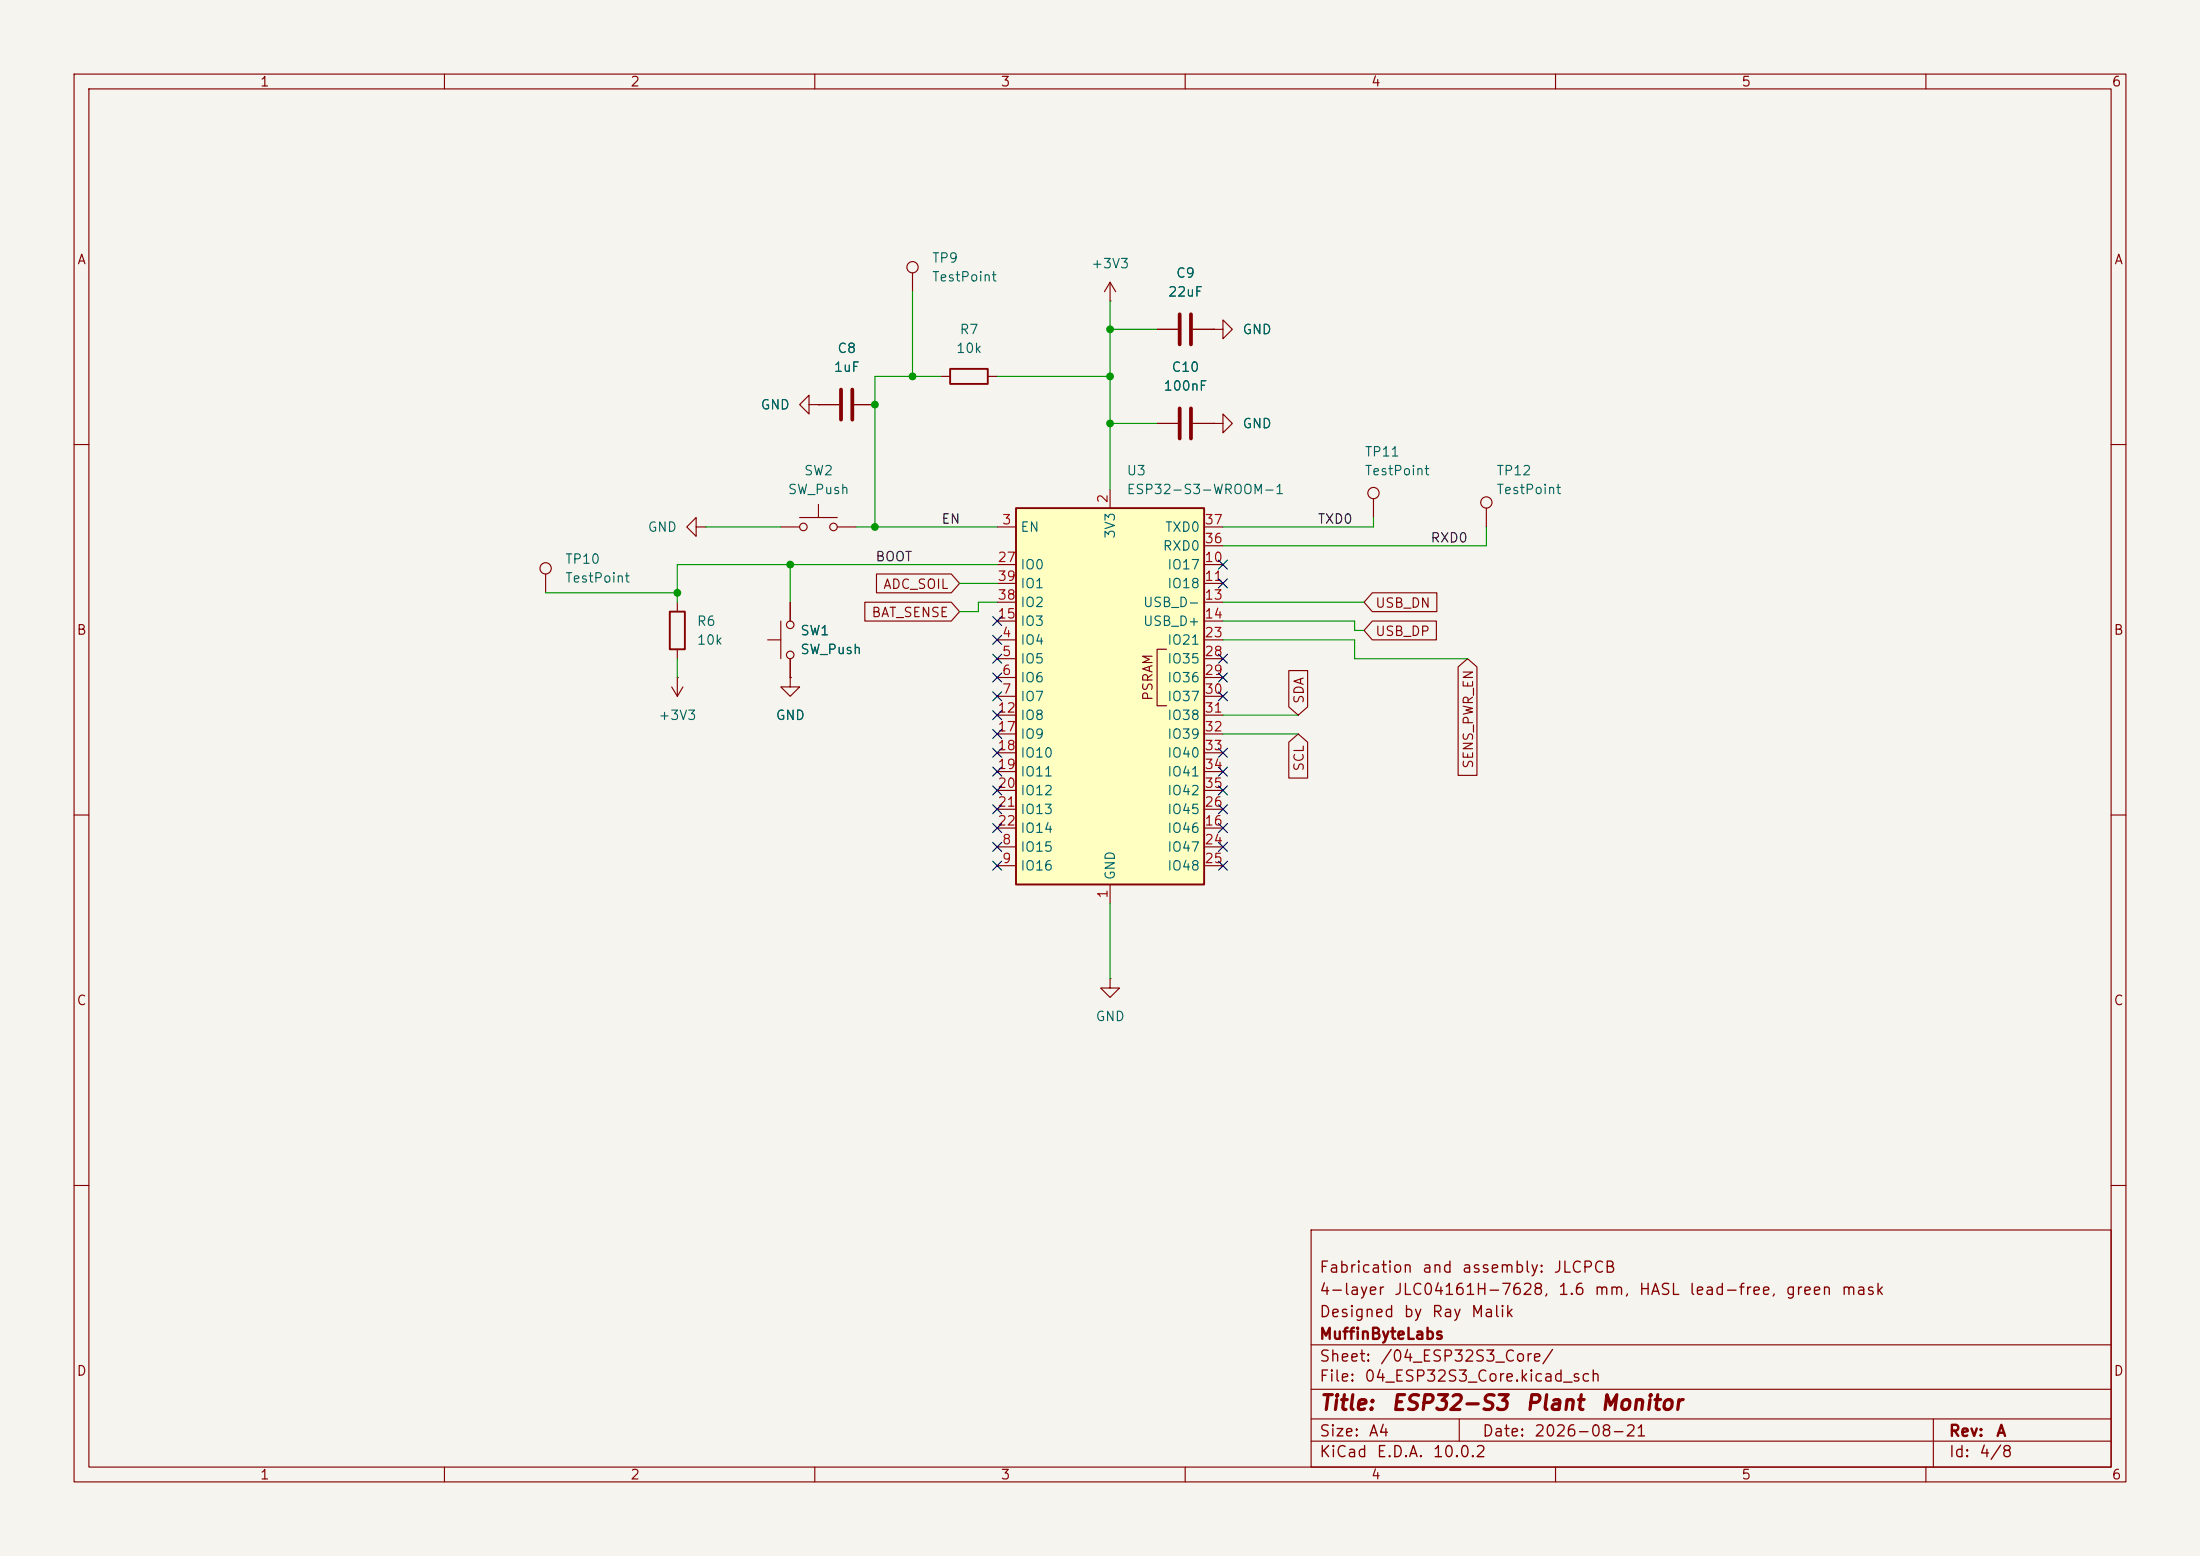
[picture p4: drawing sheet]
(kicad_sch
 (version 20260306)
 (generator "eeschema")
 (generator_version "10.0")
 (paper "A4")
 (title_block
  (title "ESP32-S3 Plant Monitor")
  (date "2026-08-21")
  (rev "A")
  (company "MuffinByteLabs")
  (comment 1 "Designed by Ray Malik")
  (comment 2 "4-layer JLC04161H-7628, 1.6 mm, HASL lead-free, green mask")
  (comment 3 "Fabrication and assembly: JLCPCB"))
 (lib_symbols
  (symbol "Connector:TestPoint"
   (pin_numbers (hide yes))
   (pin_names
    (offset 0.762) (hide yes)) (exclude_from_sim no) (in_bom yes) (on_board yes)
   (in_pos_files yes)
   (duplicate_pin_numbers_are_jumpers no)
   (property "Reference" "TP" (at 0 6.858 0) (show_name no) (do_not_autoplace no) (effects (font (size 1.27 1.27))))
   (property "Value" "TestPoint" (at 0 5.08 0) (show_name no) (do_not_autoplace no) (effects (font (size 1.27 1.27))))
   (property "Footprint" "" (at 5.08 0 0) (show_name no) (do_not_autoplace no) (hide yes) (effects (font (size 1.27 1.27))))
   (property "Datasheet" "" (at 5.08 0 0) (show_name no) (do_not_autoplace no) (hide yes) (effects (font (size 1.27 1.27))))
   (property "Description" "test point" (at 0 0 0) (show_name no) (do_not_autoplace no) (hide yes) (effects (font (size 1.27 1.27))))
   (symbol "TestPoint_0_1"
    (circle (center 0 3.302) (radius 0.762) (stroke (width 0) (type default)) (fill (type none))))
   (symbol "TestPoint_1_1"
    (pin passive line (at 0 0 90) (length 2.54) (name "1" (effects (font (size 1.27 1.27)))) (number "1" (effects (font (size 1.27 1.27))))))
   (embedded_fonts no))
  (symbol "Device:C"
   (pin_numbers (hide yes))
   (pin_names
    (offset 0.254)) (exclude_from_sim no) (in_bom yes) (on_board yes)
   (in_pos_files yes)
   (duplicate_pin_numbers_are_jumpers no)
   (property "Reference" "C" (at 0.635 2.54 0) (show_name no) (do_not_autoplace no) (effects (font (size 1.27 1.27)) (justify left)))
   (property "Value" "C" (at 0.635 -2.54 0) (show_name no) (do_not_autoplace no) (effects (font (size 1.27 1.27)) (justify left)))
   (property "Footprint" "" (at 0.9652 -3.81 0) (show_name no) (do_not_autoplace no) (hide yes) (effects (font (size 1.27 1.27))))
   (property "Datasheet" "" (at 0 0 0) (show_name no) (do_not_autoplace no) (hide yes) (effects (font (size 1.27 1.27))))
   (property "Description" "Unpolarized capacitor" (at 0 0 0) (show_name no) (do_not_autoplace no) (hide yes) (effects (font (size 1.27 1.27))))
   (symbol "C_0_1"
    (polyline (pts (xy -2.032 0.762) (xy 2.032 0.762)) (stroke (width 0.508) (type default)) (fill (type none)))
    (polyline (pts (xy -2.032 -0.762) (xy 2.032 -0.762)) (stroke (width 0.508) (type default)) (fill (type none))))
   (symbol "C_1_1"
    (pin passive line (at 0 3.81 270) (length 2.794) (name "" (effects (font (size 1.27 1.27)))) (number "1" (effects (font (size 1.27 1.27)))))
    (pin passive line (at 0 -3.81 90) (length 2.794) (name "" (effects (font (size 1.27 1.27)))) (number "2" (effects (font (size 1.27 1.27))))))
   (embedded_fonts no))
  (symbol "Device:R"
   (pin_numbers (hide yes))
   (pin_names
    (offset 0)) (exclude_from_sim no) (in_bom yes) (on_board yes)
   (in_pos_files yes)
   (duplicate_pin_numbers_are_jumpers no)
   (property "Reference" "R" (at 2.032 0 90) (show_name no) (do_not_autoplace no) (effects (font (size 1.27 1.27))))
   (property "Value" "R" (at 0 0 90) (show_name no) (do_not_autoplace no) (effects (font (size 1.27 1.27))))
   (property "Footprint" "" (at -1.778 0 90) (show_name no) (do_not_autoplace no) (hide yes) (effects (font (size 1.27 1.27))))
   (property "Datasheet" "" (at 0 0 0) (show_name no) (do_not_autoplace no) (hide yes) (effects (font (size 1.27 1.27))))
   (property "Description" "Resistor" (at 0 0 0) (show_name no) (do_not_autoplace no) (hide yes) (effects (font (size 1.27 1.27))))
   (symbol "R_0_1"
    (rectangle (start -1.016 -2.54) (end 1.016 2.54) (stroke (width 0.254) (type default)) (fill (type none))))
   (symbol "R_1_1"
    (pin passive line (at 0 3.81 270) (length 1.27) (name "" (effects (font (size 1.27 1.27)))) (number "1" (effects (font (size 1.27 1.27)))))
    (pin passive line (at 0 -3.81 90) (length 1.27) (name "" (effects (font (size 1.27 1.27)))) (number "2" (effects (font (size 1.27 1.27))))))
   (embedded_fonts no))
  (symbol "RF_Module:ESP32-S3-WROOM-1" (exclude_from_sim no) (in_bom yes) (on_board yes)
   (in_pos_files yes)
   (duplicate_pin_numbers_are_jumpers no)
   (property "Reference" "U" (at -12.7 26.67 0) (show_name no) (do_not_autoplace no) (effects (font (size 1.27 1.27))))
   (property "Value" "ESP32-S3-WROOM-1" (at 12.7 26.67 0) (show_name no) (do_not_autoplace no) (effects (font (size 1.27 1.27))))
   (property "Footprint" "RF_Module:ESP32-S3-WROOM-1" (at 0 2.54 0) (show_name no) (do_not_autoplace no) (hide yes) (effects (font (size 1.27 1.27))))
   (property "Datasheet" "https://www.espressif.com/sites/default/files/documentation/esp32-s3-wroom-1_wroom-1u_datasheet_en.pdf" (at 0 0 0) (show_name no) (do_not_autoplace no) (hide yes) (effects (font (size 1.27 1.27))))
   (property "Description" "RF Module, ESP32-S3 SoC, Wi-Fi 802.11b/g/n, Bluetooth, BLE, 32-bit, 3.3V, onboard antenna, SMD" (at 0 0 0) (show_name no) (do_not_autoplace no) (hide yes) (effects (font (size 1.27 1.27))))
   (symbol "ESP32-S3-WROOM-1_0_0"
    (rectangle (start -12.7 25.4) (end 12.7 -25.4) (stroke (width 0.254) (type default)) (fill (type background)))
    (text "PSRAM" (at 5.08 2.54 900) (effects (font (size 1.27 1.27)))))
   (symbol "ESP32-S3-WROOM-1_0_1"
    (polyline (pts (xy 7.62 -1.27) (xy 6.35 -1.27) (xy 6.35 6.35) (xy 7.62 6.35)) (stroke (width 0) (type default)) (fill (type none))))
   (symbol "ESP32-S3-WROOM-1_1_1"
    (pin power_in line (at 0 -27.94 90) (length 2.54) (name "GND" (effects (font (size 1.27 1.27)))) (number "1" (effects (font (size 1.27 1.27)))))
    (pin power_in line (at 0 27.94 270) (length 2.54) (name "3V3" (effects (font (size 1.27 1.27)))) (number "2" (effects (font (size 1.27 1.27)))))
    (pin input line (at -15.24 22.86 0) (length 2.54) (name "EN" (effects (font (size 1.27 1.27)))) (number "3" (effects (font (size 1.27 1.27)))))
    (pin bidirectional line (at -15.24 7.62 0) (length 2.54) (name "IO4" (effects (font (size 1.27 1.27)))) (number "4" (effects (font (size 1.27 1.27)))))
    (pin bidirectional line (at -15.24 5.08 0) (length 2.54) (name "IO5" (effects (font (size 1.27 1.27)))) (number "5" (effects (font (size 1.27 1.27)))))
    (pin bidirectional line (at -15.24 2.54 0) (length 2.54) (name "IO6" (effects (font (size 1.27 1.27)))) (number "6" (effects (font (size 1.27 1.27)))))
    (pin bidirectional line (at -15.24 0 0) (length 2.54) (name "IO7" (effects (font (size 1.27 1.27)))) (number "7" (effects (font (size 1.27 1.27)))))
    (pin bidirectional line (at -15.24 -20.32 0) (length 2.54) (name "IO15" (effects (font (size 1.27 1.27)))) (number "8" (effects (font (size 1.27 1.27)))))
    (pin bidirectional line (at -15.24 -22.86 0) (length 2.54) (name "IO16" (effects (font (size 1.27 1.27)))) (number "9" (effects (font (size 1.27 1.27)))))
    (pin bidirectional line (at 15.24 17.78 180) (length 2.54) (name "IO17" (effects (font (size 1.27 1.27)))) (number "10" (effects (font (size 1.27 1.27)))))
    (pin bidirectional line (at 15.24 15.24 180) (length 2.54) (name "IO18" (effects (font (size 1.27 1.27)))) (number "11" (effects (font (size 1.27 1.27)))))
    (pin bidirectional line (at -15.24 -2.54 0) (length 2.54) (name "IO8" (effects (font (size 1.27 1.27)))) (number "12" (effects (font (size 1.27 1.27)))))
    (pin bidirectional line (at 15.24 12.7 180) (length 2.54) (name "USB_D-" (effects (font (size 1.27 1.27)))) (number "13" (effects (font (size 1.27 1.27))))
    (alternate "IO19" bidirectional line))
    (pin bidirectional line (at 15.24 10.16 180) (length 2.54) (name "USB_D+" (effects (font (size 1.27 1.27)))) (number "14" (effects (font (size 1.27 1.27))))
    (alternate "IO20" bidirectional line))
    (pin bidirectional line (at -15.24 10.16 0) (length 2.54) (name "IO3" (effects (font (size 1.27 1.27)))) (number "15" (effects (font (size 1.27 1.27)))))
    (pin bidirectional line (at 15.24 -17.78 180) (length 2.54) (name "IO46" (effects (font (size 1.27 1.27)))) (number "16" (effects (font (size 1.27 1.27)))))
    (pin bidirectional line (at -15.24 -5.08 0) (length 2.54) (name "IO9" (effects (font (size 1.27 1.27)))) (number "17" (effects (font (size 1.27 1.27)))))
    (pin bidirectional line (at -15.24 -7.62 0) (length 2.54) (name "IO10" (effects (font (size 1.27 1.27)))) (number "18" (effects (font (size 1.27 1.27)))))
    (pin bidirectional line (at -15.24 -10.16 0) (length 2.54) (name "IO11" (effects (font (size 1.27 1.27)))) (number "19" (effects (font (size 1.27 1.27)))))
    (pin bidirectional line (at -15.24 -12.7 0) (length 2.54) (name "IO12" (effects (font (size 1.27 1.27)))) (number "20" (effects (font (size 1.27 1.27)))))
    (pin bidirectional line (at -15.24 -15.24 0) (length 2.54) (name "IO13" (effects (font (size 1.27 1.27)))) (number "21" (effects (font (size 1.27 1.27)))))
    (pin bidirectional line (at -15.24 -17.78 0) (length 2.54) (name "IO14" (effects (font (size 1.27 1.27)))) (number "22" (effects (font (size 1.27 1.27)))))
    (pin bidirectional line (at 15.24 7.62 180) (length 2.54) (name "IO21" (effects (font (size 1.27 1.27)))) (number "23" (effects (font (size 1.27 1.27)))))
    (pin bidirectional line (at 15.24 -20.32 180) (length 2.54) (name "IO47" (effects (font (size 1.27 1.27)))) (number "24" (effects (font (size 1.27 1.27)))))
    (pin bidirectional line (at 15.24 -22.86 180) (length 2.54) (name "IO48" (effects (font (size 1.27 1.27)))) (number "25" (effects (font (size 1.27 1.27)))))
    (pin bidirectional line (at 15.24 -15.24 180) (length 2.54) (name "IO45" (effects (font (size 1.27 1.27)))) (number "26" (effects (font (size 1.27 1.27)))))
    (pin bidirectional line (at -15.24 17.78 0) (length 2.54) (name "IO0" (effects (font (size 1.27 1.27)))) (number "27" (effects (font (size 1.27 1.27)))))
    (pin bidirectional line (at 15.24 5.08 180) (length 2.54) (name "IO35" (effects (font (size 1.27 1.27)))) (number "28" (effects (font (size 1.27 1.27)))))
    (pin bidirectional line (at 15.24 2.54 180) (length 2.54) (name "IO36" (effects (font (size 1.27 1.27)))) (number "29" (effects (font (size 1.27 1.27)))))
    (pin bidirectional line (at 15.24 0 180) (length 2.54) (name "IO37" (effects (font (size 1.27 1.27)))) (number "30" (effects (font (size 1.27 1.27)))))
    (pin bidirectional line (at 15.24 -2.54 180) (length 2.54) (name "IO38" (effects (font (size 1.27 1.27)))) (number "31" (effects (font (size 1.27 1.27)))))
    (pin bidirectional line (at 15.24 -5.08 180) (length 2.54) (name "IO39" (effects (font (size 1.27 1.27)))) (number "32" (effects (font (size 1.27 1.27)))))
    (pin bidirectional line (at 15.24 -7.62 180) (length 2.54) (name "IO40" (effects (font (size 1.27 1.27)))) (number "33" (effects (font (size 1.27 1.27)))))
    (pin bidirectional line (at 15.24 -10.16 180) (length 2.54) (name "IO41" (effects (font (size 1.27 1.27)))) (number "34" (effects (font (size 1.27 1.27)))))
    (pin bidirectional line (at 15.24 -12.7 180) (length 2.54) (name "IO42" (effects (font (size 1.27 1.27)))) (number "35" (effects (font (size 1.27 1.27)))))
    (pin bidirectional line (at 15.24 20.32 180) (length 2.54) (name "RXD0" (effects (font (size 1.27 1.27)))) (number "36" (effects (font (size 1.27 1.27)))))
    (pin bidirectional line (at 15.24 22.86 180) (length 2.54) (name "TXD0" (effects (font (size 1.27 1.27)))) (number "37" (effects (font (size 1.27 1.27)))))
    (pin bidirectional line (at -15.24 12.7 0) (length 2.54) (name "IO2" (effects (font (size 1.27 1.27)))) (number "38" (effects (font (size 1.27 1.27)))))
    (pin bidirectional line (at -15.24 15.24 0) (length 2.54) (name "IO1" (effects (font (size 1.27 1.27)))) (number "39" (effects (font (size 1.27 1.27)))))
    (pin passive line (at 0 -27.94 90) (length 2.54) (hide yes) (name "GND" (effects (font (size 1.27 1.27)))) (number "40" (effects (font (size 1.27 1.27)))))
    (pin passive line (at 0 -27.94 90) (length 2.54) (hide yes) (name "GND" (effects (font (size 1.27 1.27)))) (number "41" (effects (font (size 1.27 1.27))))))
   (embedded_fonts no))
  (symbol "Switch:SW_Push"
   (pin_numbers (hide yes))
   (pin_names
    (offset 1.016) (hide yes)) (exclude_from_sim no) (in_bom yes) (on_board yes)
   (in_pos_files yes)
   (duplicate_pin_numbers_are_jumpers no)
   (property "Reference" "SW" (at 1.27 2.54 0) (show_name no) (do_not_autoplace no) (effects (font (size 1.27 1.27)) (justify left)))
   (property "Value" "SW_Push" (at 0 -1.524 0) (show_name no) (do_not_autoplace no) (effects (font (size 1.27 1.27))))
   (property "Footprint" "" (at 0 5.08 0) (show_name no) (do_not_autoplace no) (hide yes) (effects (font (size 1.27 1.27))))
   (property "Datasheet" "" (at 0 5.08 0) (show_name no) (do_not_autoplace no) (hide yes) (effects (font (size 1.27 1.27))))
   (property "Description" "Push button switch, generic, two pins" (at 0 0 0) (show_name no) (do_not_autoplace no) (hide yes) (effects (font (size 1.27 1.27))))
   (symbol "SW_Push_0_1"
    (circle (center -2.032 0) (radius 0.508) (stroke (width 0) (type default)) (fill (type none)))
    (polyline (pts (xy 0 1.27) (xy 0 3.048)) (stroke (width 0) (type default)) (fill (type none)))
    (circle (center 2.032 0) (radius 0.508) (stroke (width 0) (type default)) (fill (type none)))
    (polyline (pts (xy 2.54 1.27) (xy -2.54 1.27)) (stroke (width 0) (type default)) (fill (type none)))
    (pin passive line (at -5.08 0 0) (length 2.54) (name "1" (effects (font (size 1.27 1.27)))) (number "1" (effects (font (size 1.27 1.27)))))
    (pin passive line (at 5.08 0 180) (length 2.54) (name "2" (effects (font (size 1.27 1.27)))) (number "2" (effects (font (size 1.27 1.27))))))
   (embedded_fonts no))
  (symbol "power:+3V3"
   (power global)
   (pin_numbers (hide yes))
   (pin_names
    (offset 0) (hide yes)) (exclude_from_sim no) (in_bom yes) (on_board yes)
   (in_pos_files yes)
   (duplicate_pin_numbers_are_jumpers no)
   (property "Reference" "#PWR" (at 0 -3.81 0) (show_name no) (do_not_autoplace no) (hide yes) (effects (font (size 1.27 1.27))))
   (property "Value" "+3V3" (at 0 3.556 0) (show_name no) (do_not_autoplace no) (effects (font (size 1.27 1.27))))
   (property "Footprint" "" (at 0 0 0) (show_name no) (do_not_autoplace no) (hide yes) (effects (font (size 1.27 1.27))))
   (property "Datasheet" "" (at 0 0 0) (show_name no) (do_not_autoplace no) (hide yes) (effects (font (size 1.27 1.27))))
   (property "Description" "Power symbol creates a global label with name \"+3V3\"" (at 0 0 0) (show_name no) (do_not_autoplace no) (hide yes) (effects (font (size 1.27 1.27))))
   (symbol "+3V3_0_1"
    (polyline (pts (xy -0.762 1.27) (xy 0 2.54)) (stroke (width 0) (type default)) (fill (type none)))
    (polyline (pts (xy 0 2.54) (xy 0.762 1.27)) (stroke (width 0) (type default)) (fill (type none)))
    (polyline (pts (xy 0 0) (xy 0 2.54)) (stroke (width 0) (type default)) (fill (type none))))
   (symbol "+3V3_1_1"
    (pin power_in line (at 0 0 90) (length 0) (name "" (effects (font (size 1.27 1.27)))) (number "1" (effects (font (size 1.27 1.27))))))
   (embedded_fonts no))
  (symbol "power:GND"
   (power global)
   (pin_numbers (hide yes))
   (pin_names
    (offset 0) (hide yes)) (exclude_from_sim no) (in_bom yes) (on_board yes)
   (in_pos_files yes)
   (duplicate_pin_numbers_are_jumpers no)
   (property "Reference" "#PWR" (at 0 -6.35 0) (show_name no) (do_not_autoplace no) (hide yes) (effects (font (size 1.27 1.27))))
   (property "Value" "GND" (at 0 -3.81 0) (show_name no) (do_not_autoplace no) (effects (font (size 1.27 1.27))))
   (property "Footprint" "" (at 0 0 0) (show_name no) (do_not_autoplace no) (hide yes) (effects (font (size 1.27 1.27))))
   (property "Datasheet" "" (at 0 0 0) (show_name no) (do_not_autoplace no) (hide yes) (effects (font (size 1.27 1.27))))
   (property "Description" "Power symbol creates a global label with name \"GND\" , ground" (at 0 0 0) (show_name no) (do_not_autoplace no) (hide yes) (effects (font (size 1.27 1.27))))
   (symbol "GND_0_1"
    (polyline (pts (xy 0 0) (xy 0 -1.27) (xy 1.27 -1.27) (xy 0 -2.54) (xy -1.27 -1.27) (xy 0 -1.27)) (stroke (width 0) (type default)) (fill (type none))))
   (symbol "GND_1_1"
    (pin power_in line (at 0 0 270) (length 0) (name "" (effects (font (size 1.27 1.27)))) (number "1" (effects (font (size 1.27 1.27))))))
   (embedded_fonts no)))
 (junction
  (at 149.86 57.15)
  (diameter 0)
  (color 0 0 0 0))
 (junction
  (at 118.11 71.12)
  (diameter 0)
  (color 0 0 0 0))
 (junction
  (at 118.11 54.61)
  (diameter 0)
  (color 0 0 0 0))
 (junction
  (at 123.19 50.8)
  (diameter 0)
  (color 0 0 0 0))
 (junction
  (at 106.68 76.2)
  (diameter 0)
  (color 0 0 0 0))
 (junction
  (at 149.86 44.45)
  (diameter 0)
  (color 0 0 0 0))
 (junction
  (at 149.86 50.8)
  (diameter 0)
  (color 0 0 0 0))
 (junction
  (at 91.44 80.01)
  (diameter 0)
  (color 0 0 0 0))
 (no_connect
  (at 165.1 104.14))
 (no_connect
  (at 134.62 91.44))
 (no_connect
  (at 134.62 101.6))
 (no_connect
  (at 134.62 111.76))
 (no_connect
  (at 165.1 88.9))
 (no_connect
  (at 134.62 86.36))
 (no_connect
  (at 134.62 114.3))
 (no_connect
  (at 134.62 106.68))
 (no_connect
  (at 134.62 83.82))
 (no_connect
  (at 165.1 109.22))
 (no_connect
  (at 134.62 99.06))
 (no_connect
  (at 134.62 88.9))
 (no_connect
  (at 134.62 116.84))
 (no_connect
  (at 165.1 93.98))
 (no_connect
  (at 165.1 78.74))
 (no_connect
  (at 134.62 104.14))
 (no_connect
  (at 165.1 101.6))
 (no_connect
  (at 165.1 106.68))
 (no_connect
  (at 165.1 76.2))
 (no_connect
  (at 134.62 96.52))
 (no_connect
  (at 165.1 111.76))
 (no_connect
  (at 134.62 93.98))
 (no_connect
  (at 165.1 91.44))
 (no_connect
  (at 165.1 114.3))
 (no_connect
  (at 134.62 109.22))
 (no_connect
  (at 165.1 116.84))
 (wire
  (pts (xy 182.88 83.82) (xy 165.1 83.82))
  (stroke (width 0) (type default)))
 (wire
  (pts (xy 91.44 81.28) (xy 91.44 80.01))
  (stroke (width 0) (type default)))
 (wire
  (pts (xy 129.54 78.74) (xy 134.62 78.74))
  (stroke (width 0) (type default)))
 (wire
  (pts (xy 200.66 71.12) (xy 200.66 73.66))
  (stroke (width 0) (type default)))
 (wire
  (pts (xy 132.08 81.28) (xy 132.08 82.55))
  (stroke (width 0) (type default)))
 (wire
  (pts (xy 106.68 76.2) (xy 106.68 81.28))
  (stroke (width 0) (type default)))
 (wire
  (pts (xy 132.08 82.55) (xy 129.54 82.55))
  (stroke (width 0) (type default)))
 (wire
  (pts (xy 149.86 50.8) (xy 149.86 57.15))
  (stroke (width 0) (type default)))
 (wire
  (pts (xy 149.86 57.15) (xy 156.21 57.15))
  (stroke (width 0) (type default)))
 (wire
  (pts (xy 91.44 80.01) (xy 91.44 76.2))
  (stroke (width 0) (type default)))
 (wire
  (pts (xy 165.1 81.28) (xy 184.15 81.28))
  (stroke (width 0) (type default)))
 (wire
  (pts (xy 165.1 99.06) (xy 175.26 99.06))
  (stroke (width 0) (type default)))
 (wire
  (pts (xy 73.66 80.01) (xy 91.44 80.01))
  (stroke (width 0) (type default)))
 (wire
  (pts (xy 182.88 88.9) (xy 198.12 88.9))
  (stroke (width 0) (type default)))
 (wire
  (pts (xy 115.57 71.12) (xy 118.11 71.12))
  (stroke (width 0) (type default)))
 (wire
  (pts (xy 134.62 50.8) (xy 149.86 50.8))
  (stroke (width 0) (type default)))
 (wire
  (pts (xy 182.88 85.09) (xy 184.15 85.09))
  (stroke (width 0) (type default)))
 (wire
  (pts (xy 149.86 40.64) (xy 149.86 44.45))
  (stroke (width 0) (type default)))
 (wire
  (pts (xy 118.11 71.12) (xy 134.62 71.12))
  (stroke (width 0) (type default)))
 (wire
  (pts (xy 182.88 86.36) (xy 165.1 86.36))
  (stroke (width 0) (type default)))
 (wire
  (pts (xy 165.1 73.66) (xy 200.66 73.66))
  (stroke (width 0) (type default)))
 (wire
  (pts (xy 91.44 88.9) (xy 91.44 91.44))
  (stroke (width 0) (type default)))
 (wire
  (pts (xy 149.86 57.15) (xy 149.86 66.04))
  (stroke (width 0) (type default)))
 (wire
  (pts (xy 118.11 54.61) (xy 118.11 71.12))
  (stroke (width 0) (type default)))
 (wire
  (pts (xy 134.62 81.28) (xy 132.08 81.28))
  (stroke (width 0) (type default)))
 (wire
  (pts (xy 123.19 39.37) (xy 123.19 50.8))
  (stroke (width 0) (type default)))
 (wire
  (pts (xy 182.88 85.09) (xy 182.88 83.82))
  (stroke (width 0) (type default)))
 (wire
  (pts (xy 149.86 44.45) (xy 156.21 44.45))
  (stroke (width 0) (type default)))
 (wire
  (pts (xy 118.11 54.61) (xy 118.11 50.8))
  (stroke (width 0) (type default)))
 (wire
  (pts (xy 165.1 96.52) (xy 175.26 96.52))
  (stroke (width 0) (type default)))
 (wire
  (pts (xy 185.42 71.12) (xy 185.42 69.85))
  (stroke (width 0) (type default)))
 (wire
  (pts (xy 106.68 76.2) (xy 134.62 76.2))
  (stroke (width 0) (type default)))
 (wire
  (pts (xy 149.86 121.92) (xy 149.86 132.08))
  (stroke (width 0) (type default)))
 (wire
  (pts (xy 95.25 71.12) (xy 105.41 71.12))
  (stroke (width 0) (type default)))
 (wire
  (pts (xy 123.19 50.8) (xy 127 50.8))
  (stroke (width 0) (type default)))
 (wire
  (pts (xy 91.44 76.2) (xy 106.68 76.2))
  (stroke (width 0) (type default)))
 (wire
  (pts (xy 165.1 71.12) (xy 185.42 71.12))
  (stroke (width 0) (type default)))
 (wire
  (pts (xy 149.86 44.45) (xy 149.86 50.8))
  (stroke (width 0) (type default)))
 (wire
  (pts (xy 182.88 88.9) (xy 182.88 86.36))
  (stroke (width 0) (type default)))
 (wire
  (pts (xy 118.11 50.8) (xy 123.19 50.8))
  (stroke (width 0) (type default)))
 (label "RXD0"
  (at 193.04 73.66 0)
  (effects (font (size 1.27 1.27)) (justify left bottom)))
 (label "TXD0"
  (at 177.8 71.12 0)
  (effects (font (size 1.27 1.27)) (justify left bottom)))
 (label "EN"
  (at 127 71.12 0)
  (effects (font (size 1.27 1.27)) (justify left bottom)))
 (label "BOOT"
  (at 118.11 76.2 0)
  (effects (font (size 1.27 1.27)) (justify left bottom)))
 (global_label "USB_DN"
  (shape input)
  (at 184.15 81.28 0)
  (fields_autoplaced yes)
  (effects (font (size 1.27 1.27)) (justify left))
  (property "Intersheetrefs" "${INTERSHEET_REFS}" (at 194.5133 81.28 0) (hide yes) (show_name no) (do_not_autoplace no) (effects (font (size 1.27 1.27)) (justify left))))
 (global_label "SENS_PWR_EN"
  (shape input)
  (at 198.12 88.9 270)
  (fields_autoplaced yes)
  (effects (font (size 1.27 1.27)) (justify right))
  (property "Intersheetrefs" "${INTERSHEET_REFS}" (at 198.12 105.1898 90) (hide yes) (show_name no) (do_not_autoplace no) (effects (font (size 1.27 1.27)) (justify right))))
 (global_label "BAT_SENSE"
  (shape input)
  (at 129.54 82.55 180)
  (fields_autoplaced yes)
  (effects (font (size 1.27 1.27)) (justify right))
  (property "Intersheetrefs" "${INTERSHEET_REFS}" (at 116.2135 82.55 0) (hide yes) (show_name no) (do_not_autoplace no) (effects (font (size 1.27 1.27)) (justify right))))
 (global_label "ADC_SOIL"
  (shape input)
  (at 129.54 78.74 180)
  (fields_autoplaced yes)
  (effects (font (size 1.27 1.27)) (justify right))
  (property "Intersheetrefs" "${INTERSHEET_REFS}" (at 117.7857 78.74 0) (hide yes) (show_name no) (do_not_autoplace no) (effects (font (size 1.27 1.27)) (justify right))))
 (global_label "SCL"
  (shape input)
  (at 175.26 99.06 270)
  (fields_autoplaced yes)
  (effects (font (size 1.27 1.27)) (justify right))
  (property "Intersheetrefs" "${INTERSHEET_REFS}" (at 175.26 105.5528 90) (hide yes) (show_name no) (do_not_autoplace no) (effects (font (size 1.27 1.27)) (justify right))))
 (global_label "SDA"
  (shape input)
  (at 175.26 96.52 90)
  (fields_autoplaced yes)
  (effects (font (size 1.27 1.27)) (justify left))
  (property "Intersheetrefs" "${INTERSHEET_REFS}" (at 175.26 89.9667 90) (hide yes) (show_name no) (do_not_autoplace no) (effects (font (size 1.27 1.27)) (justify left))))
 (global_label "USB_DP"
  (shape input)
  (at 184.15 85.09 0)
  (fields_autoplaced yes)
  (effects (font (size 1.27 1.27)) (justify left))
  (property "Intersheetrefs" "${INTERSHEET_REFS}" (at 194.4528 85.09 0) (hide yes) (show_name no) (do_not_autoplace no) (effects (font (size 1.27 1.27)) (justify left))))
 (symbol
  (lib_id "Device:R")
  (at 91.44 85.09 0)
  (unit 1)
  (body_style 1)
  (exclude_from_sim no)
  (in_bom yes)
  (on_board yes)
  (in_pos_files yes)
  (dnp no)
  (fields_autoplaced yes)
  (property "Reference" "R6" (at 93.98 83.8199 0) (show_name no) (do_not_autoplace no) (effects (font (size 1.27 1.27)) (justify left)))
  (property "Value" "10k" (at 93.98 86.3599 0) (show_name no) (do_not_autoplace no) (effects (font (size 1.27 1.27)) (justify left)))
  (property "Footprint" "Resistor_SMD:R_0603_1608Metric" (at 89.662 85.09 90) (hide yes) (show_name no) (do_not_autoplace no) (effects (font (size 1.27 1.27))))
  (property "Datasheet" "" (at 91.44 85.09 0) (hide yes) (show_name no) (do_not_autoplace no) (effects (font (size 1.27 1.27))))
  (property "Description" "Resistor" (at 91.44 85.09 0) (hide yes) (show_name no) (do_not_autoplace no) (effects (font (size 1.27 1.27))))
  (property "LCSC Part" "C25804" (at 91.44 85.09 0) (hide yes) (show_name no) (do_not_autoplace no) (effects (font (size 1.27 1.27))))
  (pin "2")
  (pin "1"))
 (symbol
  (lib_id "Connector:TestPoint")
  (at 73.66 80.01 0)
  (unit 1)
  (body_style 1)
  (exclude_from_sim no)
  (in_bom no)
  (on_board yes)
  (in_pos_files yes)
  (dnp no)
  (fields_autoplaced yes)
  (property "Reference" "TP10" (at 76.2 75.4379 0) (show_name no) (do_not_autoplace no) (effects (font (size 1.27 1.27)) (justify left)))
  (property "Value" "TestPoint" (at 76.2 77.9779 0) (show_name no) (do_not_autoplace no) (effects (font (size 1.27 1.27)) (justify left)))
  (property "Footprint" "TestPoint:TestPoint_Pad_D1.5mm" (at 78.74 80.01 0) (hide yes) (show_name no) (do_not_autoplace no) (effects (font (size 1.27 1.27))))
  (property "Datasheet" "" (at 78.74 80.01 0) (hide yes) (show_name no) (do_not_autoplace no) (effects (font (size 1.27 1.27))))
  (property "Description" "test point" (at 73.66 80.01 0) (hide yes) (show_name no) (do_not_autoplace no) (effects (font (size 1.27 1.27))))
  (property "Purpose" "" (at 73.66 80.01 0) (show_name no) (do_not_autoplace no) (effects (font (size 1.27 1.27))))
  (pin "1"))
 (symbol
  (lib_id "Device:C")
  (at 160.02 44.45 90)
  (unit 1)
  (body_style 1)
  (exclude_from_sim no)
  (in_bom yes)
  (on_board yes)
  (in_pos_files yes)
  (dnp no)
  (fields_autoplaced yes)
  (property "Reference" "C9" (at 160.02 36.83 90) (show_name no) (do_not_autoplace no) (effects (font (size 1.27 1.27))))
  (property "Value" "22uF" (at 160.02 39.37 90) (show_name no) (do_not_autoplace no) (effects (font (size 1.27 1.27))))
  (property "Footprint" "Capacitor_SMD:C_0805_2012Metric" (at 163.83 43.4848 0) (hide yes) (show_name no) (do_not_autoplace no) (effects (font (size 1.27 1.27))))
  (property "Datasheet" "" (at 160.02 44.45 0) (hide yes) (show_name no) (do_not_autoplace no) (effects (font (size 1.27 1.27))))
  (property "Description" "Unpolarized capacitor" (at 160.02 44.45 0) (hide yes) (show_name no) (do_not_autoplace no) (effects (font (size 1.27 1.27))))
  (property "LCSC Part" "C45783" (at 160.02 44.45 90) (hide yes) (show_name no) (do_not_autoplace no) (effects (font (size 1.27 1.27))))
  (pin "1")
  (pin "2"))
 (symbol
  (lib_id "power:GND")
  (at 149.86 132.08 0)
  (unit 1)
  (body_style 1)
  (exclude_from_sim no)
  (in_bom yes)
  (on_board yes)
  (in_pos_files yes)
  (dnp no)
  (fields_autoplaced yes)
  (property "Reference" "#PWR020" (at 149.86 138.43 0) (hide yes) (show_name no) (do_not_autoplace no) (effects (font (size 1.27 1.27))))
  (property "Value" "GND" (at 149.86 137.16 0) (show_name no) (do_not_autoplace no) (effects (font (size 1.27 1.27))))
  (property "Footprint" "" (at 149.86 132.08 0) (hide yes) (show_name no) (do_not_autoplace no) (effects (font (size 1.27 1.27))))
  (property "Datasheet" "" (at 149.86 132.08 0) (hide yes) (show_name no) (do_not_autoplace no) (effects (font (size 1.27 1.27))))
  (property "Description" "Power symbol creates a global label with name \"GND\" , ground" (at 149.86 132.08 0) (hide yes) (show_name no) (do_not_autoplace no) (effects (font (size 1.27 1.27))))
  (pin "1"))
 (symbol
  (lib_id "Device:R")
  (at 130.81 50.8 90)
  (unit 1)
  (body_style 1)
  (exclude_from_sim no)
  (in_bom yes)
  (on_board yes)
  (in_pos_files yes)
  (dnp no)
  (fields_autoplaced yes)
  (property "Reference" "R7" (at 130.81 44.45 90) (show_name no) (do_not_autoplace no) (effects (font (size 1.27 1.27))))
  (property "Value" "10k" (at 130.81 46.99 90) (show_name no) (do_not_autoplace no) (effects (font (size 1.27 1.27))))
  (property "Footprint" "Resistor_SMD:R_0603_1608Metric" (at 130.81 52.578 90) (hide yes) (show_name no) (do_not_autoplace no) (effects (font (size 1.27 1.27))))
  (property "Datasheet" "" (at 130.81 50.8 0) (hide yes) (show_name no) (do_not_autoplace no) (effects (font (size 1.27 1.27))))
  (property "Description" "Resistor" (at 130.81 50.8 0) (hide yes) (show_name no) (do_not_autoplace no) (effects (font (size 1.27 1.27))))
  (property "LCSC Part" "C25804" (at 130.81 50.8 90) (hide yes) (show_name no) (do_not_autoplace no) (effects (font (size 1.27 1.27))))
  (pin "2")
  (pin "1"))
 (symbol
  (lib_id "RF_Module:ESP32-S3-WROOM-1")
  (at 149.86 93.98 0)
  (unit 1)
  (body_style 1)
  (exclude_from_sim no)
  (in_bom yes)
  (on_board yes)
  (in_pos_files yes)
  (dnp no)
  (fields_autoplaced yes)
  (property "Reference" "U3" (at 152.0033 63.5 0) (show_name no) (do_not_autoplace no) (effects (font (size 1.27 1.27)) (justify left)))
  (property "Value" "ESP32-S3-WROOM-1" (at 152.0033 66.04 0) (show_name no) (do_not_autoplace no) (effects (font (size 1.27 1.27)) (justify left)))
  (property "Footprint" "RF_Module:ESP32-S3-WROOM-1" (at 149.86 91.44 0) (hide yes) (show_name no) (do_not_autoplace no) (effects (font (size 1.27 1.27))))
  (property "Datasheet" "https://www.espressif.com/sites/default/files/documentation/esp32-s3-wroom-1_wroom-1u_datasheet_en.pdf" (at 149.86 93.98 0) (hide yes) (show_name no) (do_not_autoplace no) (effects (font (size 1.27 1.27))))
  (property "Description" "RF Module, ESP32-S3 SoC, Wi-Fi 802.11b/g/n, Bluetooth, BLE, 32-bit, 3.3V, onboard antenna, SMD" (at 149.86 93.98 0) (hide yes) (show_name no) (do_not_autoplace no) (effects (font (size 1.27 1.27))))
  (property "LCSC Part" "C2913198" (at 149.86 93.98 0) (hide yes) (show_name no) (do_not_autoplace no) (effects (font (size 1.27 1.27))))
  (pin "13")
  (pin "4")
  (pin "3")
  (pin "5")
  (pin "2")
  (pin "6")
  (pin "7")
  (pin "9")
  (pin "10")
  (pin "11")
  (pin "8")
  (pin "1")
  (pin "12")
  (pin "34")
  (pin "36")
  (pin "21")
  (pin "38")
  (pin "40")
  (pin "32")
  (pin "24")
  (pin "31")
  (pin "16")
  (pin "19")
  (pin "15")
  (pin "17")
  (pin "18")
  (pin "22")
  (pin "20")
  (pin "23")
  (pin "14")
  (pin "25")
  (pin "26")
  (pin "28")
  (pin "29")
  (pin "30")
  (pin "33")
  (pin "27")
  (pin "35")
  (pin "37")
  (pin "39")
  (pin "41"))
 (symbol
  (lib_id "power:+3V3")
  (at 149.86 40.64 0)
  (unit 1)
  (body_style 1)
  (exclude_from_sim no)
  (in_bom yes)
  (on_board yes)
  (in_pos_files yes)
  (dnp no)
  (fields_autoplaced yes)
  (property "Reference" "#PWR019" (at 149.86 44.45 0) (hide yes) (show_name no) (do_not_autoplace no) (effects (font (size 1.27 1.27))))
  (property "Value" "+3V3" (at 149.86 35.56 0) (show_name no) (do_not_autoplace no) (effects (font (size 1.27 1.27))))
  (property "Footprint" "" (at 149.86 40.64 0) (hide yes) (show_name no) (do_not_autoplace no) (effects (font (size 1.27 1.27))))
  (property "Datasheet" "" (at 149.86 40.64 0) (hide yes) (show_name no) (do_not_autoplace no) (effects (font (size 1.27 1.27))))
  (property "Description" "Power symbol creates a global label with name \"+3V3\"" (at 149.86 40.64 0) (hide yes) (show_name no) (do_not_autoplace no) (effects (font (size 1.27 1.27))))
  (pin "1"))
 (symbol
  (lib_id "Connector:TestPoint")
  (at 185.42 69.85 0)
  (unit 1)
  (body_style 1)
  (exclude_from_sim no)
  (in_bom no)
  (on_board yes)
  (in_pos_files yes)
  (dnp no)
  (property "Reference" "TP11" (at 184.15 60.96 0) (show_name no) (do_not_autoplace no) (effects (font (size 1.27 1.27)) (justify left)))
  (property "Value" "TestPoint" (at 184.15 63.5 0) (show_name no) (do_not_autoplace no) (effects (font (size 1.27 1.27)) (justify left)))
  (property "Footprint" "TestPoint:TestPoint_THTPad_D2.0mm_Drill1.0mm" (at 190.5 69.85 0) (hide yes) (show_name no) (do_not_autoplace no) (effects (font (size 1.27 1.27))))
  (property "Datasheet" "" (at 190.5 69.85 0) (hide yes) (show_name no) (do_not_autoplace no) (effects (font (size 1.27 1.27))))
  (property "Description" "test point" (at 185.42 69.85 0) (hide yes) (show_name no) (do_not_autoplace no) (effects (font (size 1.27 1.27))))
  (property "Purpose" "" (at 185.42 69.85 0) (show_name no) (do_not_autoplace no) (effects (font (size 1.27 1.27))))
  (pin "1"))
 (symbol
  (lib_id "Device:C")
  (at 160.02 57.15 90)
  (unit 1)
  (body_style 1)
  (exclude_from_sim no)
  (in_bom yes)
  (on_board yes)
  (in_pos_files yes)
  (dnp no)
  (fields_autoplaced yes)
  (property "Reference" "C10" (at 160.02 49.53 90) (show_name no) (do_not_autoplace no) (effects (font (size 1.27 1.27))))
  (property "Value" "100nF" (at 160.02 52.07 90) (show_name no) (do_not_autoplace no) (effects (font (size 1.27 1.27))))
  (property "Footprint" "Capacitor_SMD:C_0603_1608Metric" (at 163.83 56.1848 0) (hide yes) (show_name no) (do_not_autoplace no) (effects (font (size 1.27 1.27))))
  (property "Datasheet" "" (at 160.02 57.15 0) (hide yes) (show_name no) (do_not_autoplace no) (effects (font (size 1.27 1.27))))
  (property "Description" "Unpolarized capacitor" (at 160.02 57.15 0) (hide yes) (show_name no) (do_not_autoplace no) (effects (font (size 1.27 1.27))))
  (property "LCSC Part" "C14663" (at 160.02 57.15 90) (hide yes) (show_name no) (do_not_autoplace no) (effects (font (size 1.27 1.27))))
  (pin "1")
  (pin "2"))
 (symbol
  (lib_id "power:GND")
  (at 163.83 44.45 90)
  (unit 1)
  (body_style 1)
  (exclude_from_sim no)
  (in_bom yes)
  (on_board yes)
  (in_pos_files yes)
  (dnp no)
  (fields_autoplaced yes)
  (property "Reference" "#PWR021" (at 170.18 44.45 0) (hide yes) (show_name no) (do_not_autoplace no) (effects (font (size 1.27 1.27))))
  (property "Value" "GND" (at 167.64 44.4499 90) (show_name no) (do_not_autoplace no) (effects (font (size 1.27 1.27)) (justify right)))
  (property "Footprint" "" (at 163.83 44.45 0) (hide yes) (show_name no) (do_not_autoplace no) (effects (font (size 1.27 1.27))))
  (property "Datasheet" "" (at 163.83 44.45 0) (hide yes) (show_name no) (do_not_autoplace no) (effects (font (size 1.27 1.27))))
  (property "Description" "Power symbol creates a global label with name \"GND\" , ground" (at 163.83 44.45 0) (hide yes) (show_name no) (do_not_autoplace no) (effects (font (size 1.27 1.27))))
  (pin "1"))
 (symbol
  (lib_id "power:GND")
  (at 110.49 54.61 270)
  (unit 1)
  (body_style 1)
  (exclude_from_sim no)
  (in_bom yes)
  (on_board yes)
  (in_pos_files yes)
  (dnp no)
  (fields_autoplaced yes)
  (property "Reference" "#PWR018" (at 104.14 54.61 0) (hide yes) (show_name no) (do_not_autoplace no) (effects (font (size 1.27 1.27))))
  (property "Value" "GND" (at 106.68 54.6099 90) (show_name no) (do_not_autoplace no) (effects (font (size 1.27 1.27)) (justify right)))
  (property "Footprint" "" (at 110.49 54.61 0) (hide yes) (show_name no) (do_not_autoplace no) (effects (font (size 1.27 1.27))))
  (property "Datasheet" "" (at 110.49 54.61 0) (hide yes) (show_name no) (do_not_autoplace no) (effects (font (size 1.27 1.27))))
  (property "Description" "Power symbol creates a global label with name \"GND\" , ground" (at 110.49 54.61 0) (hide yes) (show_name no) (do_not_autoplace no) (effects (font (size 1.27 1.27))))
  (pin "1"))
 (symbol
  (lib_id "power:GND")
  (at 106.68 91.44 0)
  (unit 1)
  (body_style 1)
  (exclude_from_sim no)
  (in_bom yes)
  (on_board yes)
  (in_pos_files yes)
  (dnp no)
  (fields_autoplaced yes)
  (property "Reference" "#PWR017" (at 106.68 97.79 0) (hide yes) (show_name no) (do_not_autoplace no) (effects (font (size 1.27 1.27))))
  (property "Value" "GND" (at 106.68 96.52 0) (show_name no) (do_not_autoplace no) (effects (font (size 1.27 1.27))))
  (property "Footprint" "" (at 106.68 91.44 0) (hide yes) (show_name no) (do_not_autoplace no) (effects (font (size 1.27 1.27))))
  (property "Datasheet" "" (at 106.68 91.44 0) (hide yes) (show_name no) (do_not_autoplace no) (effects (font (size 1.27 1.27))))
  (property "Description" "Power symbol creates a global label with name \"GND\" , ground" (at 106.68 91.44 0) (hide yes) (show_name no) (do_not_autoplace no) (effects (font (size 1.27 1.27))))
  (pin "1"))
 (symbol
  (lib_id "Switch:SW_Push")
  (at 110.49 71.12 0)
  (unit 1)
  (body_style 1)
  (exclude_from_sim no)
  (in_bom yes)
  (on_board yes)
  (in_pos_files yes)
  (dnp no)
  (fields_autoplaced yes)
  (property "Reference" "SW2" (at 110.49 63.5 0) (show_name no) (do_not_autoplace no) (effects (font (size 1.27 1.27))))
  (property "Value" "SW_Push" (at 110.49 66.04 0) (show_name no) (do_not_autoplace no) (effects (font (size 1.27 1.27))))
  (property "Footprint" "PlantMonitor_JLC:SW-SMD_4P-L5.1-W5.1-P3.70-LS6.5-TL_H1.5" (at 110.49 66.04 0) (hide yes) (show_name no) (do_not_autoplace no) (effects (font (size 1.27 1.27))))
  (property "Datasheet" "" (at 110.49 66.04 0) (hide yes) (show_name no) (do_not_autoplace no) (effects (font (size 1.27 1.27))))
  (property "Description" "Push button switch, generic, two pins" (at 110.49 71.12 0) (hide yes) (show_name no) (do_not_autoplace no) (effects (font (size 1.27 1.27))))
  (property "LCSC Part" "C318884" (at 110.49 71.12 0) (hide yes) (show_name no) (do_not_autoplace no) (effects (font (size 1.27 1.27))))
  (pin "1")
  (pin "2"))
 (symbol
  (lib_id "power:GND")
  (at 95.25 71.12 270)
  (unit 1)
  (body_style 1)
  (exclude_from_sim no)
  (in_bom yes)
  (on_board yes)
  (in_pos_files yes)
  (dnp no)
  (fields_autoplaced yes)
  (property "Reference" "#PWR016" (at 88.9 71.12 0) (hide yes) (show_name no) (do_not_autoplace no) (effects (font (size 1.27 1.27))))
  (property "Value" "GND" (at 91.44 71.1199 90) (show_name no) (do_not_autoplace no) (effects (font (size 1.27 1.27)) (justify right)))
  (property "Footprint" "" (at 95.25 71.12 0) (hide yes) (show_name no) (do_not_autoplace no) (effects (font (size 1.27 1.27))))
  (property "Datasheet" "" (at 95.25 71.12 0) (hide yes) (show_name no) (do_not_autoplace no) (effects (font (size 1.27 1.27))))
  (property "Description" "Power symbol creates a global label with name \"GND\" , ground" (at 95.25 71.12 0) (hide yes) (show_name no) (do_not_autoplace no) (effects (font (size 1.27 1.27))))
  (pin "1"))
 (symbol
  (lib_id "Connector:TestPoint")
  (at 123.19 39.37 0)
  (unit 1)
  (body_style 1)
  (exclude_from_sim no)
  (in_bom no)
  (on_board yes)
  (in_pos_files yes)
  (dnp no)
  (fields_autoplaced yes)
  (property "Reference" "TP9" (at 125.73 34.7979 0) (show_name no) (do_not_autoplace no) (effects (font (size 1.27 1.27)) (justify left)))
  (property "Value" "TestPoint" (at 125.73 37.3379 0) (show_name no) (do_not_autoplace no) (effects (font (size 1.27 1.27)) (justify left)))
  (property "Footprint" "TestPoint:TestPoint_Pad_D1.5mm" (at 128.27 39.37 0) (hide yes) (show_name no) (do_not_autoplace no) (effects (font (size 1.27 1.27))))
  (property "Datasheet" "" (at 128.27 39.37 0) (hide yes) (show_name no) (do_not_autoplace no) (effects (font (size 1.27 1.27))))
  (property "Description" "test point" (at 123.19 39.37 0) (hide yes) (show_name no) (do_not_autoplace no) (effects (font (size 1.27 1.27))))
  (property "Purpose" "" (at 123.19 39.37 0) (show_name no) (do_not_autoplace no) (effects (font (size 1.27 1.27))))
  (pin "1"))
 (symbol
  (lib_id "Device:C")
  (at 114.3 54.61 90)
  (unit 1)
  (body_style 1)
  (exclude_from_sim no)
  (in_bom yes)
  (on_board yes)
  (in_pos_files yes)
  (dnp no)
  (fields_autoplaced yes)
  (property "Reference" "C8" (at 114.3 46.99 90) (show_name no) (do_not_autoplace no) (effects (font (size 1.27 1.27))))
  (property "Value" "1uF" (at 114.3 49.53 90) (show_name no) (do_not_autoplace no) (effects (font (size 1.27 1.27))))
  (property "Footprint" "Capacitor_SMD:C_0603_1608Metric" (at 118.11 53.6448 0) (hide yes) (show_name no) (do_not_autoplace no) (effects (font (size 1.27 1.27))))
  (property "Datasheet" "" (at 114.3 54.61 0) (hide yes) (show_name no) (do_not_autoplace no) (effects (font (size 1.27 1.27))))
  (property "Description" "Unpolarized capacitor" (at 114.3 54.61 0) (hide yes) (show_name no) (do_not_autoplace no) (effects (font (size 1.27 1.27))))
  (property "LCSC Part" "C15849" (at 114.3 54.61 90) (hide yes) (show_name no) (do_not_autoplace no) (effects (font (size 1.27 1.27))))
  (pin "1")
  (pin "2"))
 (symbol
  (lib_id "Switch:SW_Push")
  (at 106.68 86.36 90)
  (unit 1)
  (body_style 1)
  (exclude_from_sim no)
  (in_bom yes)
  (on_board yes)
  (in_pos_files yes)
  (dnp no)
  (fields_autoplaced yes)
  (property "Reference" "SW1" (at 107.95 85.0899 90) (show_name no) (do_not_autoplace no) (effects (font (size 1.27 1.27)) (justify right)))
  (property "Value" "SW_Push" (at 107.95 87.6299 90) (show_name no) (do_not_autoplace no) (effects (font (size 1.27 1.27)) (justify right)))
  (property "Footprint" "PlantMonitor_JLC:SW-SMD_4P-L5.1-W5.1-P3.70-LS6.5-TL_H1.5" (at 101.6 86.36 0) (hide yes) (show_name no) (do_not_autoplace no) (effects (font (size 1.27 1.27))))
  (property "Datasheet" "" (at 101.6 86.36 0) (hide yes) (show_name no) (do_not_autoplace no) (effects (font (size 1.27 1.27))))
  (property "Description" "Push button switch, generic, two pins" (at 106.68 86.36 0) (hide yes) (show_name no) (do_not_autoplace no) (effects (font (size 1.27 1.27))))
  (property "LCSC Part" "C318884" (at 106.68 86.36 90) (hide yes) (show_name no) (do_not_autoplace no) (effects (font (size 1.27 1.27))))
  (pin "1")
  (pin "2"))
 (symbol
  (lib_id "Connector:TestPoint")
  (at 200.66 71.12 0)
  (unit 1)
  (body_style 1)
  (exclude_from_sim no)
  (in_bom no)
  (on_board yes)
  (in_pos_files yes)
  (dnp no)
  (property "Reference" "TP12" (at 201.93 63.5 0) (show_name no) (do_not_autoplace no) (effects (font (size 1.27 1.27)) (justify left)))
  (property "Value" "TestPoint" (at 201.93 66.04 0) (show_name no) (do_not_autoplace no) (effects (font (size 1.27 1.27)) (justify left)))
  (property "Footprint" "TestPoint:TestPoint_THTPad_D2.0mm_Drill1.0mm" (at 205.74 71.12 0) (hide yes) (show_name no) (do_not_autoplace no) (effects (font (size 1.27 1.27))))
  (property "Datasheet" "" (at 205.74 71.12 0) (hide yes) (show_name no) (do_not_autoplace no) (effects (font (size 1.27 1.27))))
  (property "Description" "test point" (at 200.66 71.12 0) (hide yes) (show_name no) (do_not_autoplace no) (effects (font (size 1.27 1.27))))
  (property "Purpose" "" (at 200.66 71.12 0) (show_name no) (do_not_autoplace no) (effects (font (size 1.27 1.27))))
  (pin "1"))
 (symbol
  (lib_id "power:+3V3")
  (at 91.44 91.44 180)
  (unit 1)
  (body_style 1)
  (exclude_from_sim no)
  (in_bom yes)
  (on_board yes)
  (in_pos_files yes)
  (dnp no)
  (fields_autoplaced yes)
  (property "Reference" "#PWR015" (at 91.44 87.63 0) (hide yes) (show_name no) (do_not_autoplace no) (effects (font (size 1.27 1.27))))
  (property "Value" "+3V3" (at 91.44 96.52 0) (show_name no) (do_not_autoplace no) (effects (font (size 1.27 1.27))))
  (property "Footprint" "" (at 91.44 91.44 0) (hide yes) (show_name no) (do_not_autoplace no) (effects (font (size 1.27 1.27))))
  (property "Datasheet" "" (at 91.44 91.44 0) (hide yes) (show_name no) (do_not_autoplace no) (effects (font (size 1.27 1.27))))
  (property "Description" "Power symbol creates a global label with name \"+3V3\"" (at 91.44 91.44 0) (hide yes) (show_name no) (do_not_autoplace no) (effects (font (size 1.27 1.27))))
  (pin "1"))
 (symbol
  (lib_id "power:GND")
  (at 163.83 57.15 90)
  (unit 1)
  (body_style 1)
  (exclude_from_sim no)
  (in_bom yes)
  (on_board yes)
  (in_pos_files yes)
  (dnp no)
  (fields_autoplaced yes)
  (property "Reference" "#PWR022" (at 170.18 57.15 0) (hide yes) (show_name no) (do_not_autoplace no) (effects (font (size 1.27 1.27))))
  (property "Value" "GND" (at 167.64 57.1499 90) (show_name no) (do_not_autoplace no) (effects (font (size 1.27 1.27)) (justify right)))
  (property "Footprint" "" (at 163.83 57.15 0) (hide yes) (show_name no) (do_not_autoplace no) (effects (font (size 1.27 1.27))))
  (property "Datasheet" "" (at 163.83 57.15 0) (hide yes) (show_name no) (do_not_autoplace no) (effects (font (size 1.27 1.27))))
  (property "Description" "Power symbol creates a global label with name \"GND\" , ground" (at 163.83 57.15 0) (hide yes) (show_name no) (do_not_autoplace no) (effects (font (size 1.27 1.27))))
  (pin "1")))
